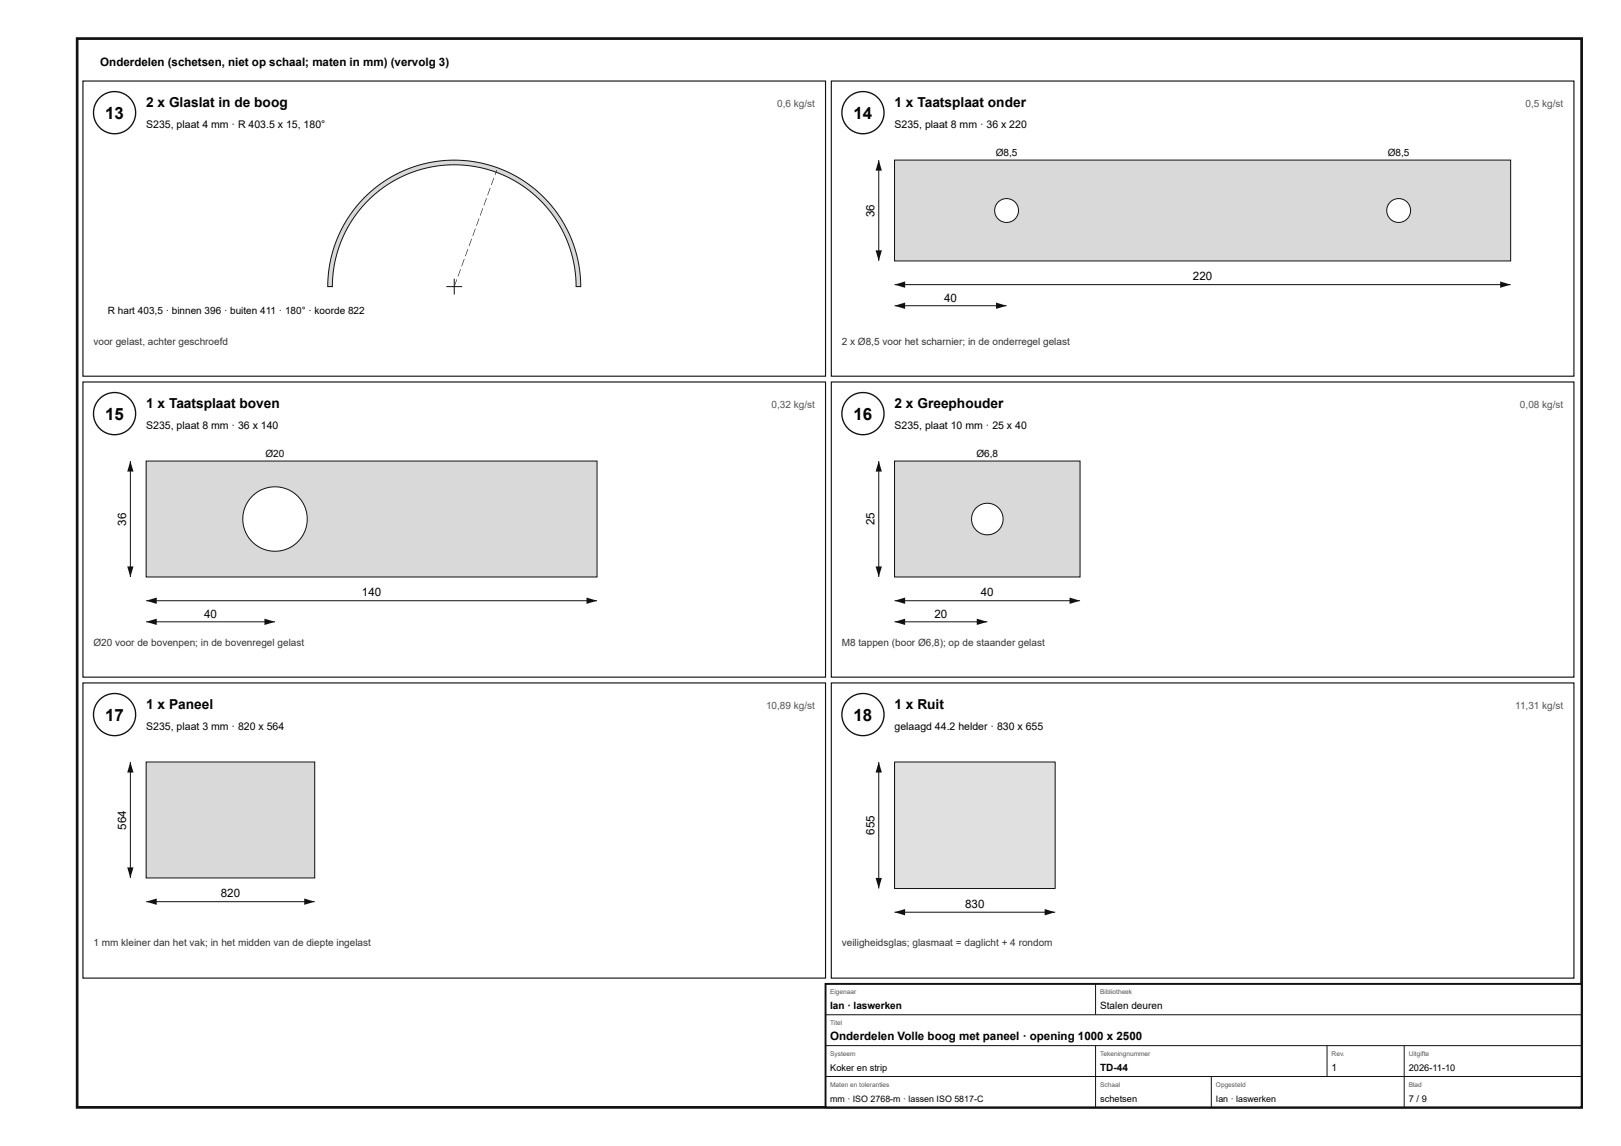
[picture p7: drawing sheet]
<svg xmlns="http://www.w3.org/2000/svg" width="420mm" height="297mm" viewBox="0 0 420 297" stroke-linecap="round" stroke-linejoin="round" font-family="sans-serif">
<path d="M20 10h390v277h-390z" fill="none" stroke="#111" stroke-width=".7" stroke-linecap="butt"/>
<path d="M21.5 21h192.5v76.5h-192.5z" fill="none" stroke="#111" stroke-width=".3"/>
<circle cx="29.7" cy="29.2" r="5.5" fill="#fff"/>
<circle cx="29.7" cy="29.2" r="5.5" fill="none" stroke="#111" stroke-width=".35"/>
<path d="M94.6 51.1l3.6-3.1 4.1-2.6 4.4-2 4.7-1.3 4.7-.6 4.9 .2 4.7 .8 4.6 1.5 4.3 2.2 3.9 2.7 3.5 3.4 3 3.8 2.4 4.2 1.7 4.5 1.1 4.7 .3 4.8h-1.2l-.2-3.5-.5-3.4-1-3.4-1.5-3.6-1.5-2.7-1.5-2.2-3.6-4.1-2.3-2-2.6-1.8-2.3-1.3-2.8-1.3-3-1-2.6-.7-3.1-.4-3.1-.2-3 .2-3.1 .4-3 .8-2.6 .9-2.8 1.3-2.7 1.5-2.5 1.8-2 1.8-2.2 2.3-1.6 2.1-2.8 4.6-1.4 3.2-1 3.4-.6 3.4-.2 3.9h-1.2l.1-3.2 .5-3.2 .8-3.1 1.1-3.1 1.3-2.9 1.7-2.7 1.9-2.6z" fill="#d7dadc"/>
<path d="M94.6 51.1l3.6-3.1 4.1-2.6 4.4-2 4.7-1.3 4.7-.6 4.9 .2 4.7 .8 4.6 1.5 4.3 2.2 3.9 2.7 3.5 3.4 3 3.8 2.4 4.2 1.7 4.5 1.1 4.7 .3 4.8h-1.2l-.2-3.5-.5-3.4-1-3.4-1.5-3.6-1.5-2.7-1.5-2.2-3.6-4.1-2.3-2-2.6-1.8-2.3-1.3-2.8-1.3-3-1-2.6-.7-3.1-.4-3.1-.2-3 .2-3.1 .4-3 .8-2.6 .9-2.8 1.3-2.7 1.5-2.5 1.8-2 1.8-2.2 2.3-1.6 2.1-2.8 4.6-1.4 3.2-1 3.4-.6 3.4-.2 3.9h-1.2l.1-3.2 .5-3.2 .8-3.1 1.1-3.1 1.3-2.9 1.7-2.7 1.9-2.6zM115.7 74.3h4.1M117.7 72.2v4.1" fill="none" stroke="#111" stroke-width=".26"/>
<path d="M118.4 72.4h.1l-.7 1.9h-.1zM119.3 69.7l.2 .1-.7 1.9-.2-.1zM120.3 67.1l.1 .1-.7 1.8h-.1zM121.2 64.5h.2l-.7 1.9h-.1zM122.2 61.9h.1l-.6 1.9-.2-.1zM123.2 59.2l.1 .1-.7 1.9-.1-.1zM124.1 56.6h.2l-.7 1.9h-.2zM125.1 54h.1l-.7 1.9-.1-.1zM126 51.3l.2 .1-.7 1.9-.1-.1zM127 48.7l.1 .1-.6 1.8h-.2zM128 46.1h.1l-.7 1.9h-.1zM128.7 44l.2 .1-.5 1.3-.2-.1z" fill="#111"/>
<path d="M215.5 21h192.5v76.5h-192.5z" fill="none" stroke="#111" stroke-width=".3"/>
<circle cx="223.7" cy="29.2" r="5.5" fill="#fff"/>
<circle cx="223.7" cy="29.2" r="5.5" fill="none" stroke="#111" stroke-width=".35"/>
<path d="M231.9 41.5h159.7v26.1h-159.7z" fill="#d7dadc"/>
<path d="M231.9 41.5h159.7v26.1h-159.7z" fill="none" stroke="#111" stroke-width=".26"/>
<circle cx="260.9" cy="54.6" r="3.1" fill="#fff"/>
<circle cx="260.9" cy="54.6" r="3.1" fill="none" stroke="#111" stroke-width=".26"/>
<circle cx="362.6" cy="54.6" r="3.1" fill="#fff"/>
<g fill="none" stroke="#111" stroke-width=".26">
<path d="M231.9 73.8h159.7"/>
<circle cx="362.6" cy="54.6" r="3.1"/>
</g>
<g fill="#111">
<path d="M231.9 73.8l2.7-.9v1.7z"/>
<path d="M388.9 72.9l2.7 .9-2.7 .8z"/>
</g>
<path d="M227.8 41.5v26.1" fill="none" stroke="#111" stroke-width=".26"/>
<g fill="#111">
<path d="M227.8 41.5l.8 2.7h-1.6z"/>
<path d="M227 64.9h1.6l-.8 2.7z"/>
</g>
<path d="M231.9 79.2h29" fill="none" stroke="#111" stroke-width=".26"/>
<g fill="#111">
<path d="M231.9 79.2l2.7-.8v1.7z"/>
<path d="M258.2 78.4l2.7 .8-2.7 .9z"/>
</g>
<path d="M21.5 99h192.5v76.5h-192.5z" fill="none" stroke="#111" stroke-width=".3"/>
<circle cx="29.7" cy="107.2" r="5.5" fill="#fff"/>
<circle cx="29.7" cy="107.2" r="5.5" fill="none" stroke="#111" stroke-width=".35"/>
<path d="M37.9 119.5h116.9v30h-116.9z" fill="#d7dadc"/>
<path d="M37.9 119.5h116.9v30h-116.9z" fill="none" stroke="#111" stroke-width=".26"/>
<circle cx="71.3" cy="134.5" r="8.3" fill="#fff"/>
<g fill="none" stroke="#111" stroke-width=".26">
<path d="M37.9 155.7h116.9"/>
<circle cx="71.3" cy="134.5" r="8.3"/>
</g>
<g fill="#111">
<path d="M37.9 155.7l2.7-.8v1.6z"/>
<path d="M152 154.9l2.8 .8-2.8 .8z"/>
</g>
<path d="M33.8 119.5v30" fill="none" stroke="#111" stroke-width=".26"/>
<g fill="#111">
<path d="M33.8 119.5l.8 2.7h-1.6z"/>
<path d="M33 146.8h1.6l-.8 2.7z"/>
</g>
<path d="M37.9 161.2h33.4" fill="none" stroke="#111" stroke-width=".26"/>
<g fill="#111">
<path d="M37.9 161.2l2.7-.9v1.7z"/>
<path d="M68.5 160.3l2.8 .9-2.8 .8z"/>
</g>
<path d="M215.5 99h192.5v76.5h-192.5z" fill="none" stroke="#111" stroke-width=".3"/>
<circle cx="223.7" cy="107.2" r="5.5" fill="#fff"/>
<circle cx="223.7" cy="107.2" r="5.5" fill="none" stroke="#111" stroke-width=".35"/>
<path d="M231.9 119.5h48.1v30h-48.1z" fill="#d7dadc"/>
<path d="M231.9 119.5h48.1v30h-48.1z" fill="none" stroke="#111" stroke-width=".26"/>
<circle cx="255.9" cy="134.5" r="4.1" fill="#fff"/>
<g fill="none" stroke="#111" stroke-width=".26">
<path d="M231.9 155.7h48.1"/>
<circle cx="255.9" cy="134.5" r="4.1"/>
</g>
<g fill="#111">
<path d="M231.9 155.7l2.7-.8v1.6z"/>
<path d="M277.2 154.9l2.8 .8-2.8 .8z"/>
</g>
<path d="M227.8 119.5v30" fill="none" stroke="#111" stroke-width=".26"/>
<g fill="#111">
<path d="M227.8 119.5l.8 2.7h-1.6z"/>
<path d="M227 146.8h1.6l-.8 2.7z"/>
</g>
<path d="M231.9 161.2h24" fill="none" stroke="#111" stroke-width=".26"/>
<g fill="#111">
<path d="M231.9 161.2l2.7-.9v1.7z"/>
<path d="M253.2 160.3l2.7 .9-2.7 .8z"/>
</g>
<path d="M21.5 177h192.5v76.5h-192.5z" fill="none" stroke="#111" stroke-width=".3"/>
<circle cx="29.7" cy="185.2" r="5.5" fill="#fff"/>
<circle cx="29.7" cy="185.2" r="5.5" fill="none" stroke="#111" stroke-width=".35"/>
<path d="M37.9 197.5h43.7v30h-43.7z" fill="#d7dadc"/>
<path d="M37.9 197.5h43.7v30h-43.7zM37.9 233.7h43.7" fill="none" stroke="#111" stroke-width=".26"/>
<g fill="#111">
<path d="M37.9 233.7l2.7-.8v1.6z"/>
<path d="M78.9 232.9l2.7 .8-2.7 .8z"/>
</g>
<path d="M33.8 197.5v30" fill="none" stroke="#111" stroke-width=".26"/>
<g fill="#111">
<path d="M33.8 197.5l.8 2.7h-1.6z"/>
<path d="M33 224.8h1.6l-.8 2.7z"/>
</g>
<path d="M215.5 177h192.5v76.5h-192.5z" fill="none" stroke="#111" stroke-width=".3"/>
<circle cx="223.7" cy="185.2" r="5.5" fill="#fff"/>
<circle cx="223.7" cy="185.2" r="5.5" fill="none" stroke="#111" stroke-width=".35"/>
<path d="M231.9 197.5h41.6v32.8h-41.6z" fill="#d6e4e9"/>
<path d="M231.9 197.5h41.6v32.8h-41.6zM231.9 236.4h41.6" fill="none" stroke="#111" stroke-width=".26"/>
<g fill="#111">
<path d="M231.9 236.4l2.7-.8v1.6z"/>
<path d="M270.8 235.6l2.7 .8-2.7 .8z"/>
</g>
<path d="M227.8 197.5v32.8" fill="none" stroke="#111" stroke-width=".26"/>
<g fill="#111">
<path d="M227.8 197.5l.8 2.7h-1.6z"/>
<path d="M227 227.5h1.6l-.8 2.8z"/>
</g>
<path d="M214 255h196v32h-196z" fill="#fff"/>
<path d="M214 255h196v32h-196z" fill="none" stroke="#111" stroke-width=".5"/>
<path d="M284 255v8M214 263h196M214 271h196M214 279h196M284 271v16M314 279v8M344 271v8M364 271v16" fill="none" stroke="#111" stroke-width=".26"/>
<g font-size="4.4">
<text x="27.3" y="30.8">13</text>
<text x="221.3" y="30.8">14</text>
<text x="27.3" y="108.8">15</text>
<text x="221.3" y="108.8">16</text>
<text x="27.3" y="186.8">17</text>
<text x="221.3" y="186.8">18</text>
</g>
<g font-size="3.6">
<text x="37.9" y="27.8">2 x Glaslat in de boog</text>
<text x="231.9" y="27.8">1 x Taatsplaat onder</text>
<text x="37.9" y="105.8">1 x Taatsplaat boven</text>
<text x="231.9" y="105.8">2 x Greephouder</text>
<text x="37.9" y="183.8">1 x Paneel</text>
<text x="231.9" y="183.8">1 x Ruit</text>
</g>
<g font-size="3">
<text x="26" y="17">Onderdelen (schetsen, niet op schaal; maten in mm) (vervolg 3)</text>
<text x="226.7" y="56.2" transform="rotate(-90 226.7 56.2)">36</text>
<text x="309.2" y="72.7">220</text>
<text x="244.7" y="78.1">40</text>
<text x="32.7" y="136.2" transform="rotate(-90 32.7 136.2)">36</text>
<text x="226.7" y="136.2" transform="rotate(-90 226.7 136.2)">25</text>
<text x="93.8" y="154.6">140</text>
<text x="254.3" y="154.6">40</text>
<text x="52.9" y="160.1">40</text>
<text x="242.2" y="160.1">20</text>
<text x="32.7" y="215" transform="rotate(-90 32.7 215)">564</text>
<text x="226.7" y="216.4" transform="rotate(-90 226.7 216.4)">655</text>
<text x="57.2" y="232.6">820</text>
<text x="250.2" y="235.3">830</text>
<text x="215.2" y="269.6">Onderdelen Volle boog met paneel · opening 1000 x 2500</text>
</g>
<g font-size="2.7">
<text x="37.9" y="33.3">S235, plaat 4 mm · R 403.5 x 15, 180°</text>
<text x="231.9" y="33.3">S235, plaat 8 mm · 36 x 220</text>
<text x="37.9" y="111.3">S235, plaat 8 mm · 36 x 140</text>
<text x="231.9" y="111.3">S235, plaat 10 mm · 25 x 40</text>
<text x="37.9" y="189.3">S235, plaat 3 mm · 820 x 564</text>
<text x="231.9" y="189.3">gelaagd 44.2 helder · 830 x 655</text>
</g>
<g font-size="2.6" fill="#555">
<text x="201.5" y="27.8">0,6 kg/st</text>
<text x="395.5" y="27.8">0,5 kg/st</text>
<text x="200" y="105.8">0,32 kg/st</text>
<text x="394" y="105.8">0,08 kg/st</text>
<text x="198.6" y="183.8">10,89 kg/st</text>
<text x="392.8" y="183.8">11,31 kg/st</text>
</g>
<g font-size="2.6">
<text x="258.1" y="40.4">Ø8,5</text>
<text x="359.8" y="40.4">Ø8,5</text>
<text x="28" y="81.5">R hart 403,5 · binnen 396 · buiten 411 · 180° · koorde 822</text>
<text x="68.8" y="118.4">Ø20</text>
<text x="253.1" y="118.4">Ø6,8</text>
<text x="215.2" y="261.6">Ian · laswerken</text>
<text x="285.2" y="261.6">Stalen deuren</text>
<text x="285.2" y="277.6">TD-44</text>
<text x="345.2" y="277.6">1</text>
</g>
<g font-size="2.6" fill="#333">
<text x="24.2" y="89.3">voor gelast, achter geschroefd</text>
<text x="218.2" y="89.3">2 x Ø8,5 voor het scharnier; in de onderregel gelast</text>
<text x="24.2" y="167.3">Ø20 voor de bovenpen; in de bovenregel gelast</text>
<text x="218.2" y="167.3">M8 tappen (boor Ø6,8); op de staander gelast</text>
<text x="24.2" y="245.3">1 mm kleiner dan het vak; in het midden van de diepte ingelast</text>
<text x="218.2" y="245.3">veiligheidsglas; glasmaat = daglicht + 4 rondom</text>
</g>
<g font-size="2.4">
<text x="215.2" y="277.6">Koker en strip</text>
<text x="365.2" y="277.6">2026-11-10</text>
<text x="285.2" y="285.6">schetsen</text>
<text x="365.2" y="285.6">7 / 9</text>
</g>
<g font-size="2.3">
<text x="215.2" y="285.6">mm · ISO 2768-m · lassen ISO 5817-C</text>
<text x="315.2" y="285.6">Ian · laswerken</text>
</g>
<g font-size="1.7" fill="#555">
<text x="215.2" y="257.6">Eigenaar</text>
<text x="285.2" y="257.6">Bibliotheek</text>
<text x="215.2" y="265.6">Titel</text>
<text x="215.2" y="273.6">Systeem</text>
<text x="285.2" y="273.6">Tekeningnummer</text>
<text x="345.2" y="273.6">Rev.</text>
<text x="365.2" y="273.6">Uitgifte</text>
<text x="215.2" y="281.6">Maten en toleranties</text>
<text x="285.2" y="281.6">Schaal</text>
<text x="315.2" y="281.6">Opgesteld</text>
<text x="365.2" y="281.6">Blad</text>
</g>
</svg>
